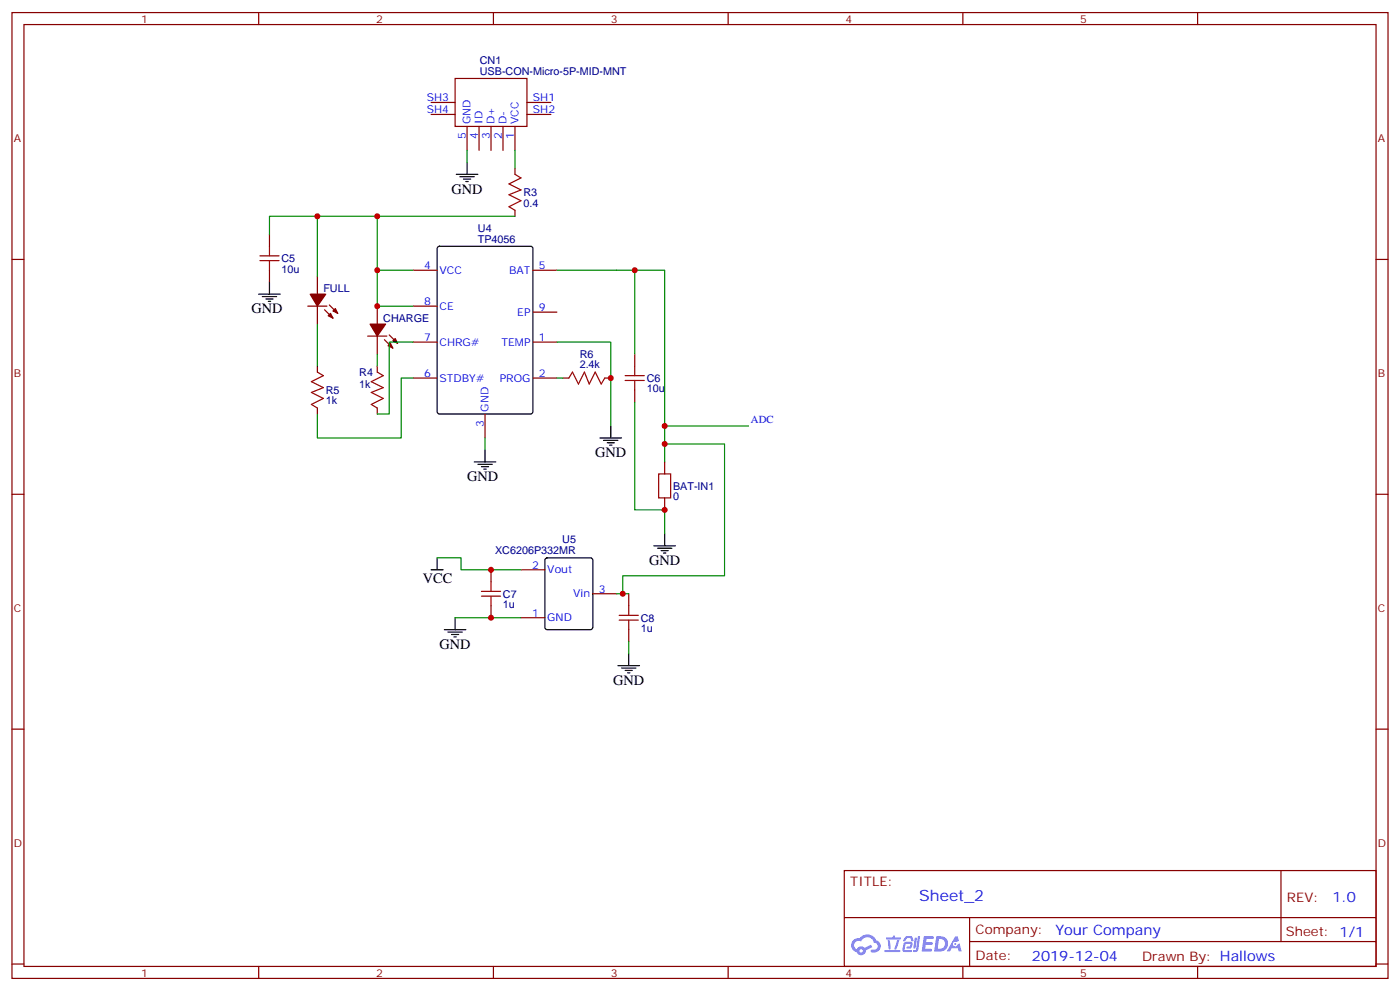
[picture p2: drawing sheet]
<svg xmlns="http://www.w3.org/2000/svg" width="412mm" height="292mm" viewBox="0 0 412 292" stroke-linecap="round" stroke-linejoin="round" font-family="sans-serif">
<g fill="none" stroke="#870000" stroke-width=".35">
<path d="M3.5 3.7h405.4v284.3h-405.4zM7.1 7.2h398.2v277.3h-398.2zM76.2 3.7v3.5M145.3 3.7v3.5M214.5 3.7v3.5M283.6 3.7v3.5M352.8 3.7v3.5M3.5 76.4h3.6M405.3 76.4h3.6M3.5 145.5h3.6M405.3 145.5h3.6M3.5 214.7h3.6"/>
<path d="M405.3 214.7h3.6M248.7 256.3h156.6v28.2h-156.6zM377.3 256.3v20.9M248.7 270.1h156.5M285.6 277.2h119.6M285.6 270.1v14.2M3.5 283.8h3.6M76.2 284.5v3.5M145.3 284.5v3.5M214.5 284.5v3.5M283.6 284.5v3.5M352.8 284.5v3.5"/>
<path d="M405.3 283.8h3.6"/>
</g>
<g fill="#5487ff">
<path d="M272.1 275.6h2.6l.3 .2-.1 .6h-2l-.1 1h1.6l.4 .4-.4 .3h-1.7l-.2 1.2 1.8 .1 .3 .3-.2 .4h-2.9z"/>
<path d="M281.4 275.7h.7l.4 1.3-.7 .3a.74 .74 0 0 0-1.1 .3 .74 .74 0 0 0 .5 1.1 .74 .74 0 0 0 .9-.7l.5-.3 .7 2.4h-.9l-.2-1h-1.9l-.5 1h-.9z"/>
<path d="M269.5 276.1h.6l-.4 2.9a.31 .31 0 0 1-.3 .3 .31 .31 0 0 1-.3-.3z"/>
<path d="M270.4 275.6h.6l-.5 4a.89 .89 0 0 1-.7 .7 .89 .89 0 0 1-.9-.3l1-.5z"/>
<path d="M266.8 275.8l.6-.2 1.2 .1 .5 1.3-.6 .1-.4-.9-1 .1a.95 .95 0 0 1-1 .8l-.1-.2z"/>
<path d="M266.4 277.5l1.8-.2a1.04 1.04 0 0 1 .6 1.1 1.04 1.04 0 0 1-.8 .9h-.7a.29 .29 0 0 1-.3-.4 .29 .29 0 0 1 .3-.2h.7l.2-.8h-1.4l-.4 1.7 1.9 .1a.29 .29 0 0 1 .3 .3 .29 .29 0 0 1-.3 .3h-2l-.4-.3 .2-2.1z"/>
<path d="M260.5 279.7h4.4a.3 .3 0 0 1 .3 .3 .3 .3 0 0 1-.3 .3h-4.3z"/>
<path d="M264.3 276.8h.6l-.5 1.6a1.02 1.02 0 0 1-.7 1.2l-.2-.3z"/>
<path d="M261.5 276.8h.6l.3 2.4-.3 .3-.3-.2z"/>
<path d="M261.1 276h1.9l.2-.5h.5l-.1 .5h1.5a.29 .29 0 0 1 .3 .3 .29 .29 0 0 1-.3 .3h-3.9z"/>
<path d="M275.8 275.6l-.6 4.5h1.4a2.27 2.27 0 0 0 2.7-2.3 2.27 2.27 0 0 0-2.7-2.2zM276.6 276.4a1.5 1.5 0 0 1 1.8 1.6 1.5 1.5 0 0 1-1.9 1.3h-.3z"/>
<path d="M251.4 276.8a2.09 2.09 0 0 0 1 3.5 1.37 1.37 0 0 0 1.5 .9 1.37 1.37 0 0 0 1.1-1.4l2-1-.5-.7-1.8 1a1.4 1.4 0 0 0-2.3 .4 1.32 1.32 0 0 1-.6-1.9 1.32 1.32 0 0 1 1.9-.4 2.02 2.02 0 0 1 2-1.3 2.02 2.02 0 0 1 1.8 1.6 1.09 1.09 0 0 1 1.1 1.4 1.09 1.09 0 0 1-1.6 .7 .41 .41 0 0 0-.5 .3 .41 .41 0 0 0 .4 .5 1.89 1.89 0 0 0 2.4-1.2 1.89 1.89 0 0 0-1.2-2.4 2.98 2.98 0 0 0-5-.6l-1 .1zM253.2 279.9a.52 .52 0 0 1 1 0 .52 .52 0 0 1-1 0z"/>
<circle cx="281.4" cy="277.9" r=".28"/>
</g>
<g fill="none" stroke="#870000" stroke-width=".35">
<path d="M127 33.7h7.1M127 30.2h7.1M134.1 23.1h21.1v14.1h-21.1zM137.6 37.2v7.1M141.1 37.2v7.1M144.6 37.2v7.1M148.2 37.2v7.1M151.7 37.2v7.1M155.2 33.7h7.1M155.2 30.2h7.1M151.7 49.6v1.7M79.4 69v3.5"/>
<path d="M79.4 79.6v3.5M121.7 79.6h7.1M151.7 61.9v1.8M157 79.6h7M90.7 90.1h5.6M93.5 81.3v5.3M93.5 90.1v5.3M95.6 91.2l2.5 2.5M97 89.8l2.5 2.5M108.3 99h5.6M111.1 90.1v5.3M111.1 99v5.2"/>
<path d="M114.7 98.6l2.4 2.5M121.7 90.1h7.1M157 91.9h7M93.5 107.8v1.7M111.1 107.8v1.7M113.2 100l2.5 2.5M121.7 111.3h7.1M121.7 100.7h7.1M157 111.3h7M157 100.7h7M165.8 111.3h1.8M178.2 111.3h1.7"/>
<path d="M187 104.2v3.6M187 114.8v3.6M93.5 120.1v1.8M111.1 120.1v1.8M142.9 121.9v7M195.8 136v3.5M195.8 146.6v3.5M144.6 167.7v3.6M144.6 178.3v3.6M153.5 167.7h7M174.6 174.8h7.1M185.2 174.8v3.5"/>
<path d="M153.5 181.9h7M185.2 185.4v3.5"/>
</g>
<g fill="none" stroke="#a10000" stroke-width=".35">
<path d="M151.7 51.3l1.8 1.1-3.6 1.8 3.6 1.7-3.6 1.4 3.6 1.8-3.6 1.8 1.8 1M76.6 76.7h5.6M76.6 75.3h5.6M79.4 72.5v2.8M79.4 76.7v2.9M93.5 109.5l1.7 1.1-3.5 1.8 3.5 1.7-3.5 1.4 3.5 1.8-3.5 1.8 1.8 1M111.1 109.5l1.8 1.1-3.5 1.8 3.5 1.7-3.5 1.4 3.5 1.8-3.5 1.8 1.7 1M167.6 111.3l1-1.8 1.8 3.6 1.8-3.6 1.4 3.6 1.7-3.6 1.8 3.6 1.1-1.8M184.1 112h5.7M184.1 110.6h5.7M187 107.8v2.8M187 112v2.8"/>
<path d="M194 139.5h3.6v7.1h-3.6zM141.8 175.5h5.7M141.8 174.1h5.7M144.6 171.3v2.8M144.6 175.5v2.8M185.2 178.3v2.9M182.4 182.6h5.6M182.4 181.2h5.6M185.2 182.6v2.8"/>
</g>
<g fill="none" stroke="#000" stroke-width=".35">
<path d="M134.4 51.3h6.4M135.5 52h4.2M136.5 52.7h2.1M137.2 53.4h.7M137.6 47.8v3.5M129 72.7l.5-.2h26.8l.6 .4 .1 48.3-.5 .6-27 .1-.7-.5v-48.2zM76.2 86.6h6.3M77.3 87.3h4.2M78.3 88h2.1M79 88.7h.7M79.4 83.1v3.5M139.7 136h6.3"/>
<path d="M140.8 136.7h4.2M141.8 137.4h2.1M142.5 138.1h.7M142.9 132.5v3.5M176.7 128.9h6.4M177.8 129.6h4.2M178.9 130.4h2.1M179.6 131.1h.7M179.9 125.4v3.5M195.8 157.2v3.5M127 167.7h3.5M128.8 164.2v3.5"/>
<path d="M160.7 164.4l.5-.2h12.7l.7 .4v20.1l-.4 .6-13 .1-.6-.5-.1-20zM192.6 160.7h6.4M193.7 161.4h4.2M194.7 162.1h2.1M195.4 162.8h.7M130.9 185.4h6.3M131.9 186.1h4.3M133 186.8h2.1M133.7 187.5h.7M134.1 181.9v3.5M182 196h6.4M183.1 196.7h4.2"/>
<path d="M184.1 197.4h2.2M184.9 198.1h.7M185.2 192.4v3.6"/>
</g>
<g fill="#870000" stroke="#870000" stroke-width=".35">
<path d="M115 101.1l.7 1.4-1.4-.7z"/>
<path d="M115.7 100.4l.7-.7 .7 1.4z"/>
<path d="M109 95.4h4.6l-2.5 3.6z"/>
<path d="M96.7 93l.7-.7 .7 1.4z"/>
<path d="M98.1 91.5l.7-.7 .7 1.5z"/>
<path d="M91.4 86.6h4.6l-2.5 3.5z"/>
</g>
<g fill="none" stroke="#008700" stroke-width=".35">
<path d="M137.6 44.3v3.5M151.7 44.3v5.3M93.5 63.7v17.6M111.1 79.6v10.5h10.6M111.1 63.7h-31.7v5.3M151.7 63.7h-40.6v15.9h10.6M164 79.6h23v24.6M187 79.6h8.8v56.4M93.5 95.4v12.4M111.1 104.2v3.6M121.7 111.3h-3.5v17.6h-24.7v-7M121.7 100.7h-7v21.2h-3.6"/>
<path d="M164 100.7h15.9v24.7M164 111.3h1.8M187 118.4v31.7h8.8v7.1M142.9 128.9v3.6M195.8 130.7h17.6v38.8h-30v5.3M195.8 125.4h24.7M128.8 164.2h7v3.5h17.7M181.7 174.8h3.5M134.1 181.9h19.4M185.2 188.9v3.5"/>
</g>
<g fill="#c00">
<circle cx="183.4" cy="174.8" r=".88"/>
<circle cx="195.8" cy="130.7" r=".88"/>
<circle cx="195.8" cy="150.1" r=".88"/>
<circle cx="144.6" cy="167.7" r=".88"/>
<circle cx="179.9" cy="111.3" r=".88"/>
<circle cx="144.6" cy="181.9" r=".88"/>
<circle cx="111.1" cy="90.1" r=".88"/>
<circle cx="111.1" cy="79.6" r=".88"/>
<circle cx="93.5" cy="63.7" r=".88"/>
<circle cx="111.1" cy="63.7" r=".88"/>
<circle cx="187" cy="79.6" r=".88"/>
<circle cx="195.8" cy="125.4" r=".88"/>
</g>
<text font-size="4.6" fill="#00f" x="270.8" y="265.3">Sheet_2</text>
<g font-size="4.2">
<text x="133" y="57">GND</text>
<text x="74.1" y="92.3">GND</text>
<text x="175.3" y="134.6">GND</text>
<text x="137.6" y="141.6">GND</text>
<text x="191.2" y="166.3">GND</text>
<text x="124.5" y="171.6">VCC</text>
<text x="129.5" y="191">GND</text>
<text x="180.6" y="201.6">GND</text>
</g>
<g font-size="4.2" fill="#00f">
<text x="392.5" y="265.6">1.0</text>
<text x="310.9" y="275.1">Your Company</text>
<text x="304" y="282.9">2019-12-04</text>
</g>
<g font-size="3.9" fill="#800">
<text x="250.5" y="260.9">TITLE:</text>
<text x="379.1" y="265.6">REV:</text>
<text x="287.4" y="275.1">Company:</text>
<text x="378.7" y="275.7">Sheet: 1/1</text>
<text x="287.4" y="282.8">Date:</text>
<text x="336.4" y="282.8">Drawn By: Hallows</text>
</g>
<g font-size="3.2" fill="#800">
<text x="41.6" y="6.7">1</text>
<text x="110.8" y="6.7">2</text>
<text x="179.9" y="6.7">3</text>
<text x="249.1" y="6.7">4</text>
<text x="318.2" y="6.7">5</text>
<text x="4.1" y="41.8">A</text>
<text x="405.9" y="41.8">A</text>
<text x="4.1" y="110.9">B</text>
<text x="405.9" y="110.9">B</text>
<text x="4.1" y="180.1">C</text>
<text x="405.9" y="180.1">C</text>
<text x="4.1" y="249.2">D</text>
<text x="405.9" y="249.2">D</text>
<text x="41.6" y="287.5">1</text>
<text x="110.8" y="287.5">2</text>
<text x="179.9" y="287.5">3</text>
<text x="249.1" y="287.5">4</text>
<text x="318.2" y="287.5">5</text>
</g>
<g font-size="3.2" fill="#000080">
<text x="141.3" y="22">USB-CON-Micro-5P-MID-MNT</text>
<text x="141.3" y="18.9">CN1</text>
<text x="154.2" y="57.7">R3</text>
<text x="154.2" y="60.9">0.4</text>
<text x="140.8" y="71.4">TP4056</text>
<text x="140.8" y="68.3">U4</text>
<text x="82.9" y="77.1">C5</text>
<text x="82.9" y="80.3">10u</text>
<text x="95.3" y="86.1">FULL</text>
<text x="112.9" y="94.9">CHARGE</text>
<text x="170.8" y="105.3">R6</text>
<text x="105.8" y="110.8">R4</text>
<text x="170.8" y="108.5">2.4k</text>
<text x="190.5" y="112.4">C6</text>
<text x="96" y="119.1">1k</text>
<text x="96" y="115.9">R5</text>
<text x="105.8" y="114.3">1k</text>
<text x="190.5" y="115.5">10u</text>
<text x="198.3" y="147.3">0</text>
<text x="198.3" y="144.1">BAT-IN1</text>
<text x="165.6" y="160">U5</text>
<text x="145.9" y="163.2">XC6206P332MR</text>
<text x="148.2" y="179.1">1u</text>
<text x="148.2" y="175.9">C7</text>
<text x="188.7" y="183">C8</text>
<text x="188.7" y="186.2">1u</text>
</g>
<g font-size="3.2" fill="#00f">
<text x="125.7" y="29.8">SH3</text>
<text x="157" y="29.8">SH1</text>
<text x="125.7" y="33.3">SH4</text>
<text x="157" y="33.3">SH2</text>
<text x="137.2" y="41" transform="rotate(-90 137.2 41)">5</text>
<text x="138.6" y="36.5" transform="rotate(-90 138.6 36.5)">GND</text>
<text x="140.8" y="41" transform="rotate(-90 140.8 41)">4</text>
<text x="142.2" y="36.5" transform="rotate(-90 142.2 36.5)">ID</text>
<text x="144.3" y="41" transform="rotate(-90 144.3 41)">3</text>
<text x="145.7" y="36.5" transform="rotate(-90 145.7 36.5)">D+</text>
<text x="147.8" y="41" transform="rotate(-90 147.8 41)">2</text>
<text x="149.2" y="36.5" transform="rotate(-90 149.2 36.5)">D-</text>
<text x="151.3" y="41" transform="rotate(-90 151.3 41)">1</text>
<text x="152.8" y="36.5" transform="rotate(-90 152.8 36.5)">VCC</text>
<text x="125" y="79.2">4</text>
<text x="129.5" y="80.6">VCC</text>
<text x="150" y="80.6">BAT</text>
<text x="158.7" y="79.2">5</text>
<text x="125" y="89.8">8</text>
<text x="129.5" y="91.2">CE</text>
<text x="152.4" y="93">EP</text>
<text x="158.7" y="91.5">9</text>
<text x="125" y="100.4">7</text>
<text x="129.5" y="101.8">CHRG#</text>
<text x="147.7" y="101.8">TEMP</text>
<text x="158.7" y="100.4">1</text>
<text x="125" y="110.9">6</text>
<text x="129.5" y="112.4">STDBY#</text>
<text x="147.2" y="112.4">PROG</text>
<text x="158.7" y="110.9">2</text>
<text x="142.5" y="125.7" transform="rotate(-90 142.5 125.7)">3</text>
<text x="143.9" y="121.2" transform="rotate(-90 143.9 121.2)">GND</text>
<text x="221.2" y="124.5">ADC</text>
<text x="156.7" y="167.4">2</text>
<text x="161.2" y="168.8">Vout</text>
<text x="168.9" y="175.9">Vin</text>
<text x="176.4" y="174.4">3</text>
<text x="156.7" y="181.5">1</text>
<text x="161.2" y="182.9">GND</text>
</g>
</svg>
